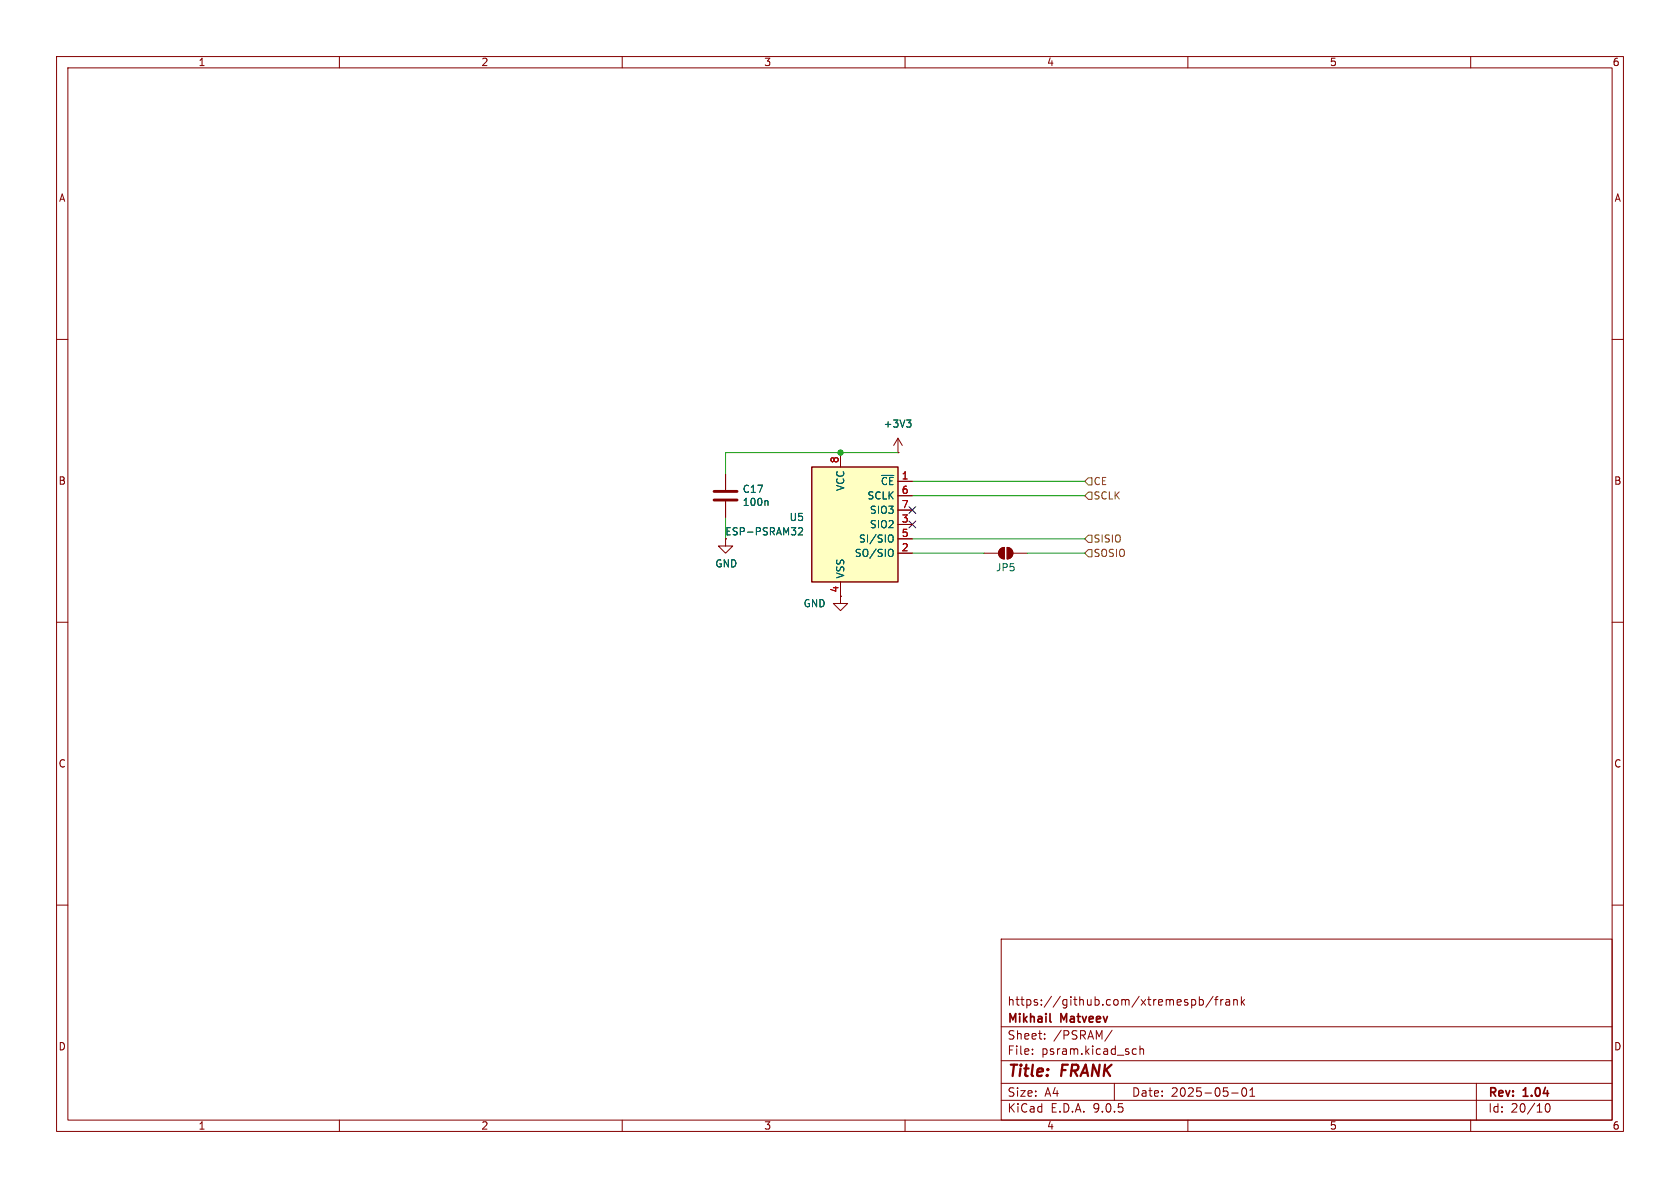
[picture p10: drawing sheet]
(kicad_sch
 (version 20250114)
 (generator "eeschema")
 (generator_version "9.0")
 (paper "A4")
 (title_block
  (title "${NAME}")
  (date "2025-05-01")
  (rev "${VERSION}")
  (company "Mikhail Matveev")
  (comment 1 "https://github.com/xtremespb/frank"))
 (lib_symbols
  (symbol "Device:C"
   (pin_numbers (hide yes))
   (pin_names
    (offset 0.254)) (exclude_from_sim no) (in_bom yes) (on_board yes)
   (property "Reference" "C" (at 0.635 2.54 0) (effects (font (size 1.27 1.27)) (justify left)))
   (property "Value" "C" (at 0.635 -2.54 0) (effects (font (size 1.27 1.27)) (justify left)))
   (property "Footprint" "" (at 0.9652 -3.81 0) (effects (font (size 1.27 1.27)) (hide yes)))
   (property "Datasheet" "~" (at 0 0 0) (effects (font (size 1.27 1.27)) (hide yes)))
   (property "Description" "Unpolarized capacitor" (at 0 0 0) (effects (font (size 1.27 1.27)) (hide yes)))
   (symbol "C_0_1"
    (polyline (pts (xy -2.032 0.762) (xy 2.032 0.762)) (stroke (width 0.508) (type default)) (fill (type none)))
    (polyline (pts (xy -2.032 -0.762) (xy 2.032 -0.762)) (stroke (width 0.508) (type default)) (fill (type none))))
   (symbol "C_1_1"
    (pin passive line (at 0 3.81 270) (length 2.794) (name "~" (effects (font (size 1.27 1.27)))) (number "1" (effects (font (size 1.27 1.27)))))
    (pin passive line (at 0 -3.81 90) (length 2.794) (name "~" (effects (font (size 1.27 1.27)))) (number "2" (effects (font (size 1.27 1.27))))))
   (embedded_fonts no))
  (symbol "FRANK:ESP-PSRAM32" (exclude_from_sim no) (in_bom yes) (on_board yes)
   (property "Reference" "PSR1" (at -8.89 1.2701 0) (effects (font (size 1.27 1.27)) (justify right)))
   (property "Value" "PSRAM" (at -8.89 -1.2699 0) (effects (font (size 1.27 1.27)) (justify right)))
   (property "Footprint" "LIBS:SO_4x4" (at 0 -15.24 0) (effects (font (size 1.27 1.27)) (hide yes)))
   (property "Datasheet" "https://www.espressif.com/sites/default/files/documentation/esp-psram32_datasheet_en.pdf" (at -10.16 12.7 0) (effects (font (size 1.27 1.27)) (hide yes)))
   (property "Description" "" (at 0 0 0) (effects (font (size 1.27 1.27)) (hide yes)))
   (symbol "ESP-PSRAM32_0_1"
    (rectangle (start -7.62 10.16) (end 7.62 -10.16) (stroke (width 0.254) (type default)) (fill (type background))))
   (symbol "ESP-PSRAM32_1_1"
    (pin power_in line (at -2.54 12.7 270) (length 2.54) (name "VCC" (effects (font (size 1.27 1.27)))) (number "8" (effects (font (size 1.27 1.27)))))
    (pin power_in line (at -2.54 -12.7 90) (length 2.54) (name "VSS" (effects (font (size 1.27 1.27)))) (number "4" (effects (font (size 1.27 1.27)))))
    (pin input line (at 10.16 7.62 180) (length 2.54) (name "~{CE}" (effects (font (size 1.27 1.27)))) (number "1" (effects (font (size 1.27 1.27)))))
    (pin output line (at 10.16 5.08 180) (length 2.54) (name "SCLK" (effects (font (size 1.27 1.27)))) (number "6" (effects (font (size 1.27 1.27)))))
    (pin bidirectional line (at 10.16 2.54 180) (length 2.54) (name "SIO3" (effects (font (size 1.27 1.27)))) (number "7" (effects (font (size 1.27 1.27)))))
    (pin bidirectional line (at 10.16 0 180) (length 2.54) (name "SIO2" (effects (font (size 1.27 1.27)))) (number "3" (effects (font (size 1.27 1.27)))))
    (pin input line (at 10.16 -2.54 180) (length 2.54) (name "SI/SIO" (effects (font (size 1.27 1.27)))) (number "5" (effects (font (size 1.27 1.27)))))
    (pin output line (at 10.16 -5.08 180) (length 2.54) (name "SO/SIO" (effects (font (size 1.27 1.27)))) (number "2" (effects (font (size 1.27 1.27))))))
   (embedded_fonts no))
  (symbol "GND_1"
   (power)
   (pin_numbers (hide yes))
   (pin_names
    (offset 0) (hide yes)) (exclude_from_sim no) (in_bom yes) (on_board yes)
   (property "Reference" "#PWR" (at 0 -6.35 0) (effects (font (size 1.27 1.27)) (hide yes)))
   (property "Value" "GND" (at 0 -3.81 0) (effects (font (size 1.27 1.27))))
   (property "Footprint" "" (at 0 0 0) (effects (font (size 1.27 1.27)) (hide yes)))
   (property "Datasheet" "" (at 0 0 0) (effects (font (size 1.27 1.27)) (hide yes)))
   (property "Description" "Power symbol creates a global label with name \"GND\" , ground" (at 0 0 0) (effects (font (size 1.27 1.27)) (hide yes)))
   (symbol "GND_1_0_1"
    (polyline (pts (xy 0 0) (xy 0 -1.27) (xy 1.27 -1.27) (xy 0 -2.54) (xy -1.27 -1.27) (xy 0 -1.27)) (stroke (width 0) (type default)) (fill (type none))))
   (symbol "GND_1_1_1"
    (pin power_in line (at 0 0 270) (length 0) (name "~" (effects (font (size 1.27 1.27)))) (number "1" (effects (font (size 1.27 1.27))))))
   (embedded_fonts no))
  (symbol "Jumper:SolderJumper_2_Open"
   (pin_numbers (hide yes))
   (pin_names
    (offset 0) (hide yes)) (exclude_from_sim yes) (in_bom no) (on_board yes)
   (property "Reference" "JP" (at 0 2.032 0) (effects (font (size 1.27 1.27))))
   (property "Value" "SolderJumper_2_Open" (at 0 -2.54 0) (effects (font (size 1.27 1.27))))
   (property "Footprint" "" (at 0 0 0) (effects (font (size 1.27 1.27)) (hide yes)))
   (property "Datasheet" "~" (at 0 0 0) (effects (font (size 1.27 1.27)) (hide yes)))
   (property "Description" "Solder Jumper, 2-pole, open" (at 0 0 0) (effects (font (size 1.27 1.27)) (hide yes)))
   (symbol "SolderJumper_2_Open_0_1"
    (polyline (pts (xy -0.254 1.016) (xy -0.254 -1.016)) (stroke (width 0) (type default)) (fill (type none)))
    (arc (start -0.254 -1.016) (mid -1.2656 0) (end -0.254 1.016) (stroke (width 0) (type default)) (fill (type none)))
    (arc (start -0.254 -1.016) (mid -1.2656 0) (end -0.254 1.016) (stroke (width 0) (type default)) (fill (type outline)))
    (arc (start 0.254 1.016) (mid 1.2656 0) (end 0.254 -1.016) (stroke (width 0) (type default)) (fill (type none)))
    (arc (start 0.254 1.016) (mid 1.2656 0) (end 0.254 -1.016) (stroke (width 0) (type default)) (fill (type outline)))
    (polyline (pts (xy 0.254 1.016) (xy 0.254 -1.016)) (stroke (width 0) (type default)) (fill (type none))))
   (symbol "SolderJumper_2_Open_1_1"
    (pin passive line (at -3.81 0 0) (length 2.54) (name "A" (effects (font (size 1.27 1.27)))) (number "1" (effects (font (size 1.27 1.27)))))
    (pin passive line (at 3.81 0 180) (length 2.54) (name "B" (effects (font (size 1.27 1.27)))) (number "2" (effects (font (size 1.27 1.27))))))
   (embedded_fonts no))
  (symbol "power:+3V3"
   (power)
   (pin_numbers (hide yes))
   (pin_names
    (offset 0) (hide yes)) (exclude_from_sim no) (in_bom yes) (on_board yes)
   (property "Reference" "#PWR" (at 0 -3.81 0) (effects (font (size 1.27 1.27)) (hide yes)))
   (property "Value" "+3V3" (at 0 3.556 0) (effects (font (size 1.27 1.27))))
   (property "Footprint" "" (at 0 0 0) (effects (font (size 1.27 1.27)) (hide yes)))
   (property "Datasheet" "" (at 0 0 0) (effects (font (size 1.27 1.27)) (hide yes)))
   (property "Description" "Power symbol creates a global label with name \"+3V3\"" (at 0 0 0) (effects (font (size 1.27 1.27)) (hide yes)))
   (symbol "+3V3_0_1"
    (polyline (pts (xy -0.762 1.27) (xy 0 2.54)) (stroke (width 0) (type default)) (fill (type none)))
    (polyline (pts (xy 0 2.54) (xy 0.762 1.27)) (stroke (width 0) (type default)) (fill (type none)))
    (polyline (pts (xy 0 0) (xy 0 2.54)) (stroke (width 0) (type default)) (fill (type none))))
   (symbol "+3V3_1_1"
    (pin power_in line (at 0 0 90) (length 0) (name "~" (effects (font (size 1.27 1.27)))) (number "1" (effects (font (size 1.27 1.27))))))
   (embedded_fonts no))
  (symbol "power:GND"
   (power)
   (pin_numbers (hide yes))
   (pin_names
    (offset 0) (hide yes)) (exclude_from_sim no) (in_bom yes) (on_board yes)
   (property "Reference" "#PWR" (at 0 -6.35 0) (effects (font (size 1.27 1.27)) (hide yes)))
   (property "Value" "GND" (at 0 -3.81 0) (effects (font (size 1.27 1.27))))
   (property "Footprint" "" (at 0 0 0) (effects (font (size 1.27 1.27)) (hide yes)))
   (property "Datasheet" "" (at 0 0 0) (effects (font (size 1.27 1.27)) (hide yes)))
   (property "Description" "Power symbol creates a global label with name \"GND\" , ground" (at 0 0 0) (effects (font (size 1.27 1.27)) (hide yes)))
   (symbol "GND_0_1"
    (polyline (pts (xy 0 0) (xy 0 -1.27) (xy 1.27 -1.27) (xy 0 -2.54) (xy -1.27 -1.27) (xy 0 -1.27)) (stroke (width 0) (type default)) (fill (type none))))
   (symbol "GND_1_1"
    (pin power_in line (at 0 0 270) (length 0) (name "~" (effects (font (size 1.27 1.27)))) (number "1" (effects (font (size 1.27 1.27))))))
   (embedded_fonts no)))
 (junction
  (at 148.59 80.01)
  (diameter 0)
  (color 0 0 0 0))
 (no_connect
  (at 161.29 90.17))
 (no_connect
  (at 161.29 92.71))
 (wire
  (pts (xy 161.29 85.09) (xy 191.77 85.09))
  (stroke (width 0) (type default)))
 (wire
  (pts (xy 128.27 80.01) (xy 128.27 83.82))
  (stroke (width 0) (type default)))
 (wire
  (pts (xy 161.29 87.63) (xy 191.77 87.63))
  (stroke (width 0) (type default)))
 (wire
  (pts (xy 128.27 80.01) (xy 148.59 80.01))
  (stroke (width 0) (type default)))
 (wire
  (pts (xy 148.59 80.01) (xy 158.75 80.01))
  (stroke (width 0) (type default)))
 (wire
  (pts (xy 128.27 91.44) (xy 128.27 95.25))
  (stroke (width 0) (type default)))
 (wire
  (pts (xy 161.29 95.25) (xy 191.77 95.25))
  (stroke (width 0) (type default)))
 (wire
  (pts (xy 181.61 97.79) (xy 191.77 97.79))
  (stroke (width 0) (type default)))
 (wire
  (pts (xy 161.29 97.79) (xy 173.99 97.79))
  (stroke (width 0) (type default)))
 (hierarchical_label "SISIO"
  (shape input)
  (at 191.77 95.25 0)
  (effects (font (size 1.27 1.27)) (justify left)))
 (hierarchical_label "CE"
  (shape input)
  (at 191.77 85.09 0)
  (effects (font (size 1.27 1.27)) (justify left)))
 (hierarchical_label "SCLK"
  (shape input)
  (at 191.77 87.63 0)
  (effects (font (size 1.27 1.27)) (justify left)))
 (hierarchical_label "SOSIO"
  (shape input)
  (at 191.77 97.79 0)
  (effects (font (size 1.27 1.27)) (justify left)))
 (symbol
  (lib_id "power:GND")
  (at 148.59 105.41 0)
  (unit 1)
  (exclude_from_sim no)
  (in_bom yes)
  (on_board yes)
  (dnp no)
  (property "Reference" "#PWR055" (at 148.59 111.76 0) (effects (font (size 1.27 1.27)) (hide yes)))
  (property "Value" "GND" (at 146.05 106.68 0) (effects (font (size 1.27 1.27)) (justify right)))
  (property "Footprint" "" (at 148.59 105.41 0) (effects (font (size 1.27 1.27)) (hide yes)))
  (property "Datasheet" "" (at 148.59 105.41 0) (effects (font (size 1.27 1.27)) (hide yes)))
  (property "Description" "Power symbol creates a global label with name \"GND\" , ground" (at 148.59 105.41 0) (effects (font (size 1.27 1.27)) (hide yes)))
  (pin "1"))
 (symbol
  (lib_id "power:+3V3")
  (at 158.75 80.01 0)
  (unit 1)
  (exclude_from_sim no)
  (in_bom yes)
  (on_board yes)
  (dnp no)
  (fields_autoplaced yes)
  (property "Reference" "#PWR056" (at 158.75 83.82 0) (effects (font (size 1.27 1.27)) (hide yes)))
  (property "Value" "+3V3" (at 158.75 74.93 0) (effects (font (size 1.27 1.27))))
  (property "Footprint" "" (at 158.75 80.01 0) (effects (font (size 1.27 1.27)) (hide yes)))
  (property "Datasheet" "" (at 158.75 80.01 0) (effects (font (size 1.27 1.27)) (hide yes)))
  (property "Description" "Power symbol creates a global label with name \"+3V3\"" (at 158.75 80.01 0) (effects (font (size 1.27 1.27)) (hide yes)))
  (pin "1"))
 (symbol
  (lib_id "FRANK:ESP-PSRAM32")
  (at 151.13 92.71 0)
  (unit 1)
  (exclude_from_sim no)
  (in_bom yes)
  (on_board yes)
  (dnp no)
  (fields_autoplaced yes)
  (property "Reference" "U5" (at 142.24 91.4399 0) (effects (font (size 1.27 1.27)) (justify right)))
  (property "Value" "ESP-PSRAM32" (at 142.24 93.9799 0) (effects (font (size 1.27 1.27)) (justify right)))
  (property "Footprint" "FRANK:SO-8" (at 151.13 107.95 0) (effects (font (size 1.27 1.27)) (hide yes)))
  (property "Datasheet" "https://www.espressif.com/sites/default/files/documentation/esp-psram32_datasheet_en.pdf" (at 140.97 80.01 0) (effects (font (size 1.27 1.27)) (hide yes)))
  (property "Description" "" (at 151.13 92.71 0) (effects (font (size 1.27 1.27)) (hide yes)))
  (property "AliExpress" "https://www.aliexpress.com/item/1005006440914173.html" (at 151.13 92.71 0) (effects (font (size 1.27 1.27)) (hide yes)))
  (property "Height" "" (at 151.13 92.71 0) (effects (font (size 1.27 1.27)) (hide yes)))
  (property "Manufacturer_Name" "" (at 151.13 92.71 0) (effects (font (size 1.27 1.27)) (hide yes)))
  (property "Manufacturer_Part_Number" "" (at 151.13 92.71 0) (effects (font (size 1.27 1.27)) (hide yes)))
  (property "Mouser Part Number" "" (at 151.13 92.71 0) (effects (font (size 1.27 1.27)) (hide yes)))
  (property "Mouser Price/Stock" "" (at 151.13 92.71 0) (effects (font (size 1.27 1.27)) (hide yes)))
  (property "Sim.Device" "" (at 151.13 92.71 0) (effects (font (size 1.27 1.27)) (hide yes)))
  (pin "1")
  (pin "2")
  (pin "3")
  (pin "4")
  (pin "5")
  (pin "6")
  (pin "7")
  (pin "8"))
 (symbol
  (lib_id "Device:C")
  (at 128.27 87.63 0)
  (unit 1)
  (exclude_from_sim no)
  (in_bom yes)
  (on_board yes)
  (dnp no)
  (property "Reference" "C17" (at 131.191 86.4616 0) (effects (font (size 1.27 1.27)) (justify left)))
  (property "Value" "100n" (at 131.191 88.773 0) (effects (font (size 1.27 1.27)) (justify left)))
  (property "Footprint" "FRANK:Combined 0805 CR" (at 129.2352 91.44 0) (effects (font (size 1.27 1.27)) (hide yes)))
  (property "Datasheet" "~" (at 128.27 87.63 0) (effects (font (size 1.27 1.27)) (hide yes)))
  (property "Description" "Unpolarized capacitor" (at 128.27 87.63 0) (effects (font (size 1.27 1.27)) (hide yes)))
  (property "AliExpress" "https://www.aliexpress.com/item/33008008276.html" (at 128.27 87.63 0) (effects (font (size 1.27 1.27)) (hide yes)))
  (property "Height" "" (at 128.27 87.63 0) (effects (font (size 1.27 1.27)) (hide yes)))
  (property "Manufacturer_Name" "" (at 128.27 87.63 0) (effects (font (size 1.27 1.27)) (hide yes)))
  (property "Manufacturer_Part_Number" "" (at 128.27 87.63 0) (effects (font (size 1.27 1.27)) (hide yes)))
  (property "Mouser Part Number" "" (at 128.27 87.63 0) (effects (font (size 1.27 1.27)) (hide yes)))
  (property "Mouser Price/Stock" "" (at 128.27 87.63 0) (effects (font (size 1.27 1.27)) (hide yes)))
  (property "Sim.Device" "" (at 128.27 87.63 0) (effects (font (size 1.27 1.27)) (hide yes)))
  (pin "1")
  (pin "2"))
 (symbol
  (lib_id "Jumper:SolderJumper_2_Open")
  (at 177.8 97.79 0)
  (unit 1)
  (exclude_from_sim no)
  (in_bom yes)
  (on_board yes)
  (dnp no)
  (property "Reference" "JP5" (at 177.8 100.33 0) (effects (font (size 1.27 1.27))))
  (property "Value" "Jumper (Solder)" (at 178.308 100.33 0) (effects (font (size 1.27 1.27)) (hide yes)))
  (property "Footprint" "FRANK:Jumper (solder)" (at 177.8 97.79 0) (effects (font (size 1.27 1.27)) (hide yes)))
  (property "Datasheet" "~" (at 177.8 97.79 0) (effects (font (size 1.27 1.27)) (hide yes)))
  (property "Description" "Solder Jumper, 2-pole, open" (at 177.8 97.79 0) (effects (font (size 1.27 1.27)) (hide yes)))
  (property "AliExpress" "" (at 177.8 97.79 0) (effects (font (size 1.27 1.27)) (hide yes)))
  (property "Height" "" (at 177.8 97.79 0) (effects (font (size 1.27 1.27)) (hide yes)))
  (property "Manufacturer_Name" "" (at 177.8 97.79 0) (effects (font (size 1.27 1.27)) (hide yes)))
  (property "Manufacturer_Part_Number" "" (at 177.8 97.79 0) (effects (font (size 1.27 1.27)) (hide yes)))
  (property "Mouser Part Number" "" (at 177.8 97.79 0) (effects (font (size 1.27 1.27)) (hide yes)))
  (property "Mouser Price/Stock" "" (at 177.8 97.79 0) (effects (font (size 1.27 1.27)) (hide yes)))
  (property "Sim.Device" "" (at 177.8 97.79 0) (effects (font (size 1.27 1.27)) (hide yes)))
  (pin "1")
  (pin "2"))
 (symbol
  (lib_name "GND_1")
  (lib_id "power:GND")
  (at 128.27 95.25 0)
  (unit 1)
  (exclude_from_sim no)
  (in_bom yes)
  (on_board yes)
  (dnp no)
  (property "Reference" "#PWR054" (at 128.27 101.6 0) (effects (font (size 1.27 1.27)) (hide yes)))
  (property "Value" "GND" (at 128.397 99.6442 0) (effects (font (size 1.27 1.27))))
  (property "Footprint" "" (at 128.27 95.25 0) (effects (font (size 1.27 1.27)) (hide yes)))
  (property "Datasheet" "" (at 128.27 95.25 0) (effects (font (size 1.27 1.27)) (hide yes)))
  (property "Description" "Power symbol creates a global label with name \"GND\" , ground" (at 128.27 95.25 0) (effects (font (size 1.27 1.27)) (hide yes)))
  (pin "1")))
